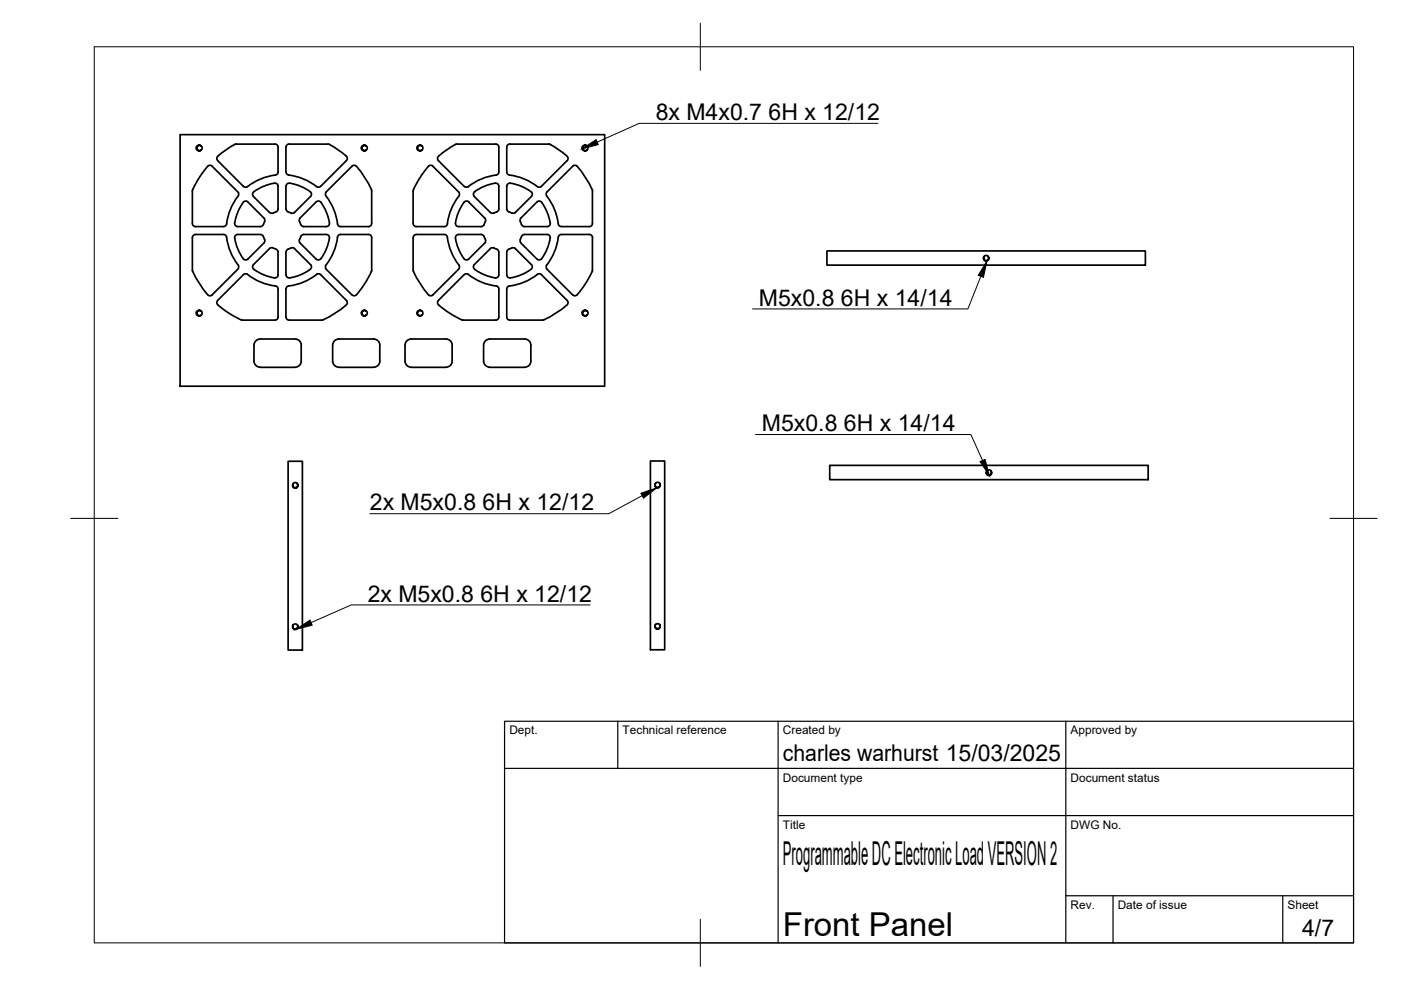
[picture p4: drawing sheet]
<svg xmlns="http://www.w3.org/2000/svg" width="297mm" height="210mm" viewBox="0 0 297 210" stroke-linecap="round" stroke-linejoin="round" font-family="sans-serif">
<!-- layer: Visible -->
<g fill="none" stroke="#000" stroke-width=".36">
<path d="M38.2 28.5h90v53.4h-90zM41.6 31.2l.4-.4 .7 .2-.5-.2-.5 .5 .3 .5 .4 .1 .3-.1-.1 .1h-.6l-.4-.3M41.6 31.2v.4M42.7 30.9l.2 .5-.2 .4M50.1 30.6h8.2M50.1 30.5l-.9 .4a12.9 12.9 0 0 0-3.2 2.5l.2 .7 5.4 5.4a.68 .68 0 0 0 .9 .1 11.9 11.9 0 0 1 5.9-2.5M58.3 30.5a.67 .67 0 0 1 .7 .7M58.9 31.2v5.3M58.9 39.5v4.8M59 39.5l-.1-.4-.3-.2a8 8 0 0 0-5 2v.4l.1 .3 3.4 3.4 .5 .2h.3M59 36.5a.67 .67 0 0 1-.6 .6M61.3 30.6h8.2"/>
<path d="M61.3 30.5a.67 .67 0 0 0-.7 .7v5.3l.4 .5a13 13 0 0 1 6.3 2.7l.7-.2 5.4-5.4M69.5 30.5l.9 .4a12.9 12.9 0 0 1 3.2 2.5l-.2 .7M76.7 31l.4-.2 .5 .1 .1 .1-.3-.2-.4 .1-.2 .6 .3 .4 .6-.1-.4 .2-.5-.2-.2-.2zM77.7 30.9l.2 .5-.2 .4M88.5 31l.5-.2 .4 .1h-.5l-.3 .2-.1 .4 .4 .4 .6-.1-.3 .2-.6-.2-.2-.4zM89.5 30.9l.2 .5-.2 .4M96.9 30.6h8.2M96.9 30.5l-.9 .4a12.9 12.9 0 0 0-3.2 2.5l.2 .7 5.4 5.4a.71 .71 0 0 0 .9 .1M105.1 30.5a.67 .67 0 0 1 .7 .7v5.3a.67 .67 0 0 1-.6 .6 11.9 11.9 0 0 0-5.9 2.5M108.1 30.6h8.2M108.1 30.5a.67 .67 0 0 0-.7 .7v5.3a.67 .67 0 0 0 .6 .6 12.6 12.6 0 0 1 6.1 2.6l.7-.2 5.4-5.4M116.3 30.5l.9 .4a12.9 12.9 0 0 1 3.2 2.5l-.2 .7"/>
<path d="M123.5 31l.5-.2 .4 .1 .1 .1-.3-.2-.4 .1-.3 .6 .4 .4 .6-.1-.3 .2-.6-.2-.2-.4zM124.5 30.9l.2 .5-.2 .4M40.8 50.4v6.9a16.3 16.3 0 0 0 3.5 5.4l.7-.2M48 50.3a.67 .67 0 0 0-.6-.6h-5.9a.67 .67 0 0 0-.7 .7M48 50.3a12.3 12.3 0 0 0 2.6 6.1l-.2 .7M50.4 40.7l-5.4-5.5-.7-.1a16.3 16.3 0 0 0-3.5 5.4v6.9a.67 .67 0 0 0 .7 .6h5.9a.67 .67 0 0 0 .6-.5M50.4 57.1l-5.4 5.4M50.4 40.7a.67 .67 0 0 1 .1 .9 11.8 11.8 0 0 0-2.5 5.9M51.6 42.9l.4-.3 .6 .2 3.3 3.4M51.6 42.9a8.9 8.9 0 0 0-1.8 4.7l.2 .3 .4 .1h4.8M53.7 56.1l-.1 .5 .2 .5M53.8 57.1l1.8 1 2.6 .8"/>
<path d="M55.2 49.7h-4.8l-.4 .1-.2 .3a8.1 8.1 0 0 0 2.1 5h.3l.4-.2 3.3-3.4M55.2 49.7l.3 .1 .3 .4M55.9 50.2l.1 .4a.76 .76 0 0 1 0 .9M56 46.2l.1 .2v.6M56.1 47l-.2 .4a.76 .76 0 0 1-.7 .6M57.1 52.7l-3.4 3.4M57.9 52.6h-.5l-.3 .1M57.9 52.6l.4 .2a.76 .76 0 0 1 .7 .7M58.5 44.9l-.6 .3M58.9 53.5v4.8M59 58.3l-.3 .5-.5 .1M59 44.3l-.2 .5-.3 .1"/>
<path d="M60.6 44.3v-4.8l.1-.4 .3-.2a7.9 7.9 0 0 1 5 2v.4l-.2 .3-3.4 3.4a1.34 1.34 0 0 1-1.3-.1M60.6 44.3l.3 .5 .2 .1M62.4 52.7l3.4 3.4M62.5 52.7a1.45 1.45 0 0 0-1.6 .3l-.3 .5v4.8l.3 .5 .5 .1M63.8 50.2l-.2 .4a.74 .74 0 0 0 0 .9l3.4 3.4 .5 .2 .5-.3M63.8 50.2l.1-.3 .5-.2h4.8l.3 .1 .3 .3a8.1 8.1 0 0 1-1.8 4.7M65.8 57.1l-2.4 1.3-2 .5M65.8 56.1l.2 .5-.2 .5M68 42.9l-.5-.3-.5 .2-3.4 3.4-.2 .5 .1 .3M68 42.9a8.6 8.6 0 0 1 1.8 4.7l-.3 .3-.3 .1h-4.8a1.35 1.35 0 0 1-.9-1M69.2 57.1l5.4 5.4M69.2 40.7a.67 .67 0 0 0-.1 .9 12.2 12.2 0 0 1 2.5 6.1l.6 .3h5.9a.67 .67 0 0 0 .7-.6v-6.9a15.7 15.7 0 0 0-3.5-5.4l-.7 .1-5.4 5.5"/>
<path d="M78.8 50.4a.67 .67 0 0 0-.7-.7h-5.9a.67 .67 0 0 0-.7 .6 12.1 12.1 0 0 1-2.5 6.1l.2 .7M78.8 50.4v6.9a15.8 15.8 0 0 1-3.5 5.4l-.7-.2M87.6 40.5v6.9M87.6 50.4v6.9M87.6 47.4a.67 .67 0 0 0 .7 .6h5.9a.67 .67 0 0 0 .7-.5M87.6 57.3a15.8 15.8 0 0 0 3.5 5.4l.7-.2M87.6 40.5a15.8 15.8 0 0 1 3.5-5.4l.7 .1 5.4 5.5M94.8 50.3a12.3 12.3 0 0 0 2.6 6.1l-.2 .7M94.9 50.3a.67 .67 0 0 0-.7-.6h-5.9a.67 .67 0 0 0-.7 .7M97.2 40.7a.67 .67 0 0 1 .1 .9 11.8 11.8 0 0 0-2.5 5.9M97.2 57.1l-5.4 5.4M98.4 42.9a8.6 8.6 0 0 0-1.8 4.7l.3 .3 .3 .1h4.8"/>
<path d="M98.4 42.9l.5-.3 .5 .2 3.4 3.4 .1 .2v.6M99.3 58.2a12.2 12.2 0 0 0 6.1 2.5l.4 .6v5.9a.67 .67 0 0 1-.7 .7l-7.2-.1M99.3 58.2a.67 .67 0 0 0-.9 0l-5.4 5.5M100.6 56.1l-.2 .5 .2 .5M100.6 57.1l1.8 1 2.6 .8M102 49.7h-4.8l-.3 .1-.3 .3a7.8 7.8 0 0 0 2.1 5h.4l.3-.2 3.4-3.4a1.25 1.25 0 0 0-.1-1.3M102 49.7l.3 .1 .3 .4M102.9 47l-.2 .4a.76 .76 0 0 1-.7 .6M103.9 52.7l-3.3 3.4M104 52.7a1.45 1.45 0 0 1 1.6 .3l.2 .5v4.8l-.3 .5-.5 .1M105.8 44.3v-4.8l-.1-.4-.3-.2a7.9 7.9 0 0 0-5 2v.4l.2 .3 3.3 3.4a1.37 1.37 0 0 0 1.4-.1M105.8 44.3l-.2 .5-.3 .1"/>
<path d="M107.4 44.3l.3 .5 .2 .1M107.9 44.9l.4 .2a.79 .79 0 0 0 1-.1M109.3 52.7l3.3 3.4M109.3 52.7a1.42 1.42 0 0 0-1.9 .8v4.8l.3 .5 .5 .1M110.3 47l.2 .4a.76 .76 0 0 0 .7 .6h4.8M112.6 57.1l-2.4 1.3-2 .5M112.6 41.7l-3.3 3.3M112.7 56.1l.2 .5-.3 .5M112.7 41.6l.1-.3v-.4a8 8 0 0 0-5-2l-.3 .2-.1 .4v4.8M114.8 42.9a8.9 8.9 0 0 1 1.8 4.7l-.2 .3-.4 .1M114.9 42.9l-.5-.3-.6 .2-3.4 3.4-.1 .5v.3M116 40.7l5.4-5.5 .7-.1a15.7 15.7 0 0 1 3.5 5.4v6.9a.67 .67 0 0 1-.6 .6h-6"/>
<path d="M116 57.1l5.4 5.4M116 40.7a.67 .67 0 0 0-.1 .9 12.6 12.6 0 0 1 2.5 6.1l.6 .3M116 49.7h-4.8l-.5 .2-.1 .3M116 49.7l.4 .1 .2 .3a8.1 8.1 0 0 1-2 5h-.4l-.4-.2-3.4-3.4a1.37 1.37 0 0 1 .2-1.3M119 49.7h6a.67 .67 0 0 1 .6 .7M119 49.7a.67 .67 0 0 0-.6 .6 12.4 12.4 0 0 1-2.6 6.1l.2 .7M125.6 50.4v6.9a16.3 16.3 0 0 1-3.5 5.4l-.7-.2M175.3 53.2h67.5v3h-67.5zM208.9 55.3h.4l.2-.2 .2-.4-.2-.3 .1 .5-.4 .3-.5-.1-.1-.3 .1-.4-.1 .1-.1 .4 .4 .4M209.5 54.4l-.4-.2-.4 .2M41.6 66.2l.4-.4 .6 .1 .1 .1-.5-.2-.3 .2-.2 .5 .4 .4 .6-.1-.6 .2-.5-.4M41.6 66.2v.4"/>
<path d="M42.7 66l.2 .4-.2 .4M46.2 63.7l-.2 .7a16.7 16.7 0 0 0 5.1 3.4M54.1 72.4l.7-.5h.4h7.3a1.34 1.34 0 0 1 1.4 1.3v3.3a1.36 1.36 0 0 1-1.4 1.4h-7.3a1.34 1.34 0 0 1-1.4-1.3v-3.4zM58.4 60.6a.67 .67 0 0 1 .6 .7M58.4 60.6a12.3 12.3 0 0 1-6.1-2.5l-.7 .1-5.4 5.5M58.9 61.3v5.9M59 67.2a.67 .67 0 0 1-.7 .7l-7.2-.1M68.5 67.8l-7.2 .1M70.8 72.4l.6-.5h.5h7.3a1.3 1.3 0 0 1 1.3 1.3v3.3a1.36 1.36 0 0 1-1.3 1.4h-7.3a1.34 1.34 0 0 1-1.4-1.4v-3.3zM73.4 63.7l-5.4-5.5a.62 .62 0 0 0-.9 0 12.2 12.2 0 0 1-6.1 2.5l-.4 .6v5.9a.71 .71 0 0 0 .7 .7M73.4 63.7l.2 .7a16.7 16.7 0 0 1-5.1 3.4M76.8 66l.4-.2 .4 .1 .1 .1-.4-.2-.3 .1-.2 .6 .3 .4 .6-.1-.6 .2-.3-.2-.2-.4z"/>
<path d="M77.7 66l.2 .4-.2 .4M88.6 65.9l.4-.1 .4 .1-.5-.1-.4 .5 .3 .5 .6 .1-.5 .1-.4-.3-.1-.5zM89.5 66l.2 .4-.2 .4M93 63.7l-.2 .7a16.7 16.7 0 0 0 5.1 3.4M94.5 71.9h-7.3a1.34 1.34 0 0 0-1.3 1.3v3.4a1.33 1.33 0 0 0 1.3 1.3h7.3M94.5 71.9a1.34 1.34 0 0 1 1.4 1.3v3.4a1.29 1.29 0 0 1-1.4 1.3M112.5 73.2v3.4M112.6 73.2a1.33 1.33 0 0 0-1.4-1.3h-7.3a1.34 1.34 0 0 0-1.4 1.3v3.3a1.33 1.33 0 0 0 1.4 1.4h7.3a1.38 1.38 0 0 0 1.4-1.4M115.3 67.8l-7.2 .1M120.2 63.7l-5.4-5.5a.64 .64 0 0 0-.9 0 12.2 12.2 0 0 1-6.1 2.5l-.4 .6v5.9a.67 .67 0 0 0 .7 .7M120.2 63.7l.2 .7a16.7 16.7 0 0 1-5.1 3.4M123.5 66l.5-.2 .4 .1h-.5l-.3 .2-.1 .4 .5 .4 .5-.1-.3 .2-.5-.1-.3-.3z"/>
<path d="M124.5 66l.2 .4-.2 .4M61.1 97.8h3v40h-3zM137.9 97.7h3v40.1h-3zM175.9 98.7h67.5v3h-67.5zM209.3 99.8l.4-.2 .4 .2M62.1 102.6v.6l.6 .2 .4-.3-.1-.6 .2 .4-.2 .4-.4 .2-.4-.2-.2-.4zM63 102.5l-.4-.2-.4 .2M139 102.5v.6l.5 .2 .4-.3-.1-.5 .2 .4-.2 .4-.4 .1-.4-.1-.2-.4zM139.8 102.4l-.4-.2-.4 .2M209.5 100.8l-.4-.4 .2-.6-.1 .5 .3 .4 .6-.2 .1-.4-.1-.3 .1 .2v.4l-.4 .4M209.5 100.8h.4M62.2 132.5l-.1 .6 .5 .3 .5-.4-.1-.5 .2 .4-.3 .5h-.5l-.2-.1-.2-.4z"/>
<path d="M63 132.5l-.4-.2-.4 .2M139 132.4v.6l.4 .3 .5-.4-.1-.5 .2 .4-.3 .5-.5 .1-.2-.2-.2-.4zM139.8 132.4l-.4-.2-.4 .2"/>
</g>
<!-- layer: BORDER -->
<path d="M20 9.9h267v190h-267zM148.5 4.9v10M15 109.9h10M282 109.9h10M148.5 194.9v10" fill="none" stroke="#000" stroke-width=".21"/>
<!-- layer: TITLEBLOCK -->
<path d="M107 152.9h180v47h-180zM131 152.9v10M165 152.9v47M226 152.9v47M107 162.9h180M165 172.9h122M226 189.9h61M236 189.9v10M272 189.9v10" fill="none" stroke="#000" stroke-width=".25"/>
<!-- layer: Hole Notes -->
<path d="M123.4 31.6l3-2 .5 1.1zM209.3 55.3l-.8 3.5-1.1-.4zM207.8 97.9l1.1-.5 .9 3.4zM135.9 104.6l3.4-1.2-2.9 2.2zM62.8 133.4l2.9-1.9 .5 1.1z" fill="#000" stroke="#000" stroke-width=".21"/>
<path d="M186.1 26.2h-50.6l-8.9 3.9M208 58.6l-2.8 6.9h-45.6M160.2 92.1h45.6l2.5 5.5M136.2 105.1l-7.1 3.8h-50.7M125.1 128.3h-50.6l-8.5 3.7" fill="none" stroke="#000" stroke-width=".21"/>
<g font-size="7">
<text x="166" y="183.4">Programmable DC Electronic Load VERSION 2</text>
<text x="166" y="198.4">Front Panel</text>
</g>
<g font-size="4.9">
<text x="139" y="25.5">8x M4x0.7</text>
<text x="162.9" y="25.5">6H x 12/12</text>
<text x="160.9" y="64.8">M5x0.8</text>
<text x="178.3" y="64.8">6H x 14/14</text>
<text x="161.5" y="91.4">M5x0.8</text>
<text x="178.9" y="91.4">6H x 14/14</text>
<text x="78.4" y="108.2">2x M5x0.8</text>
<text x="102.3" y="108.2">6H x 12/12</text>
<text x="78" y="127.6">2x M5x0.8</text>
<text x="101.9" y="127.6">6H x 12/12</text>
<text x="166" y="161.4">charles warhurst 15/03/2025</text>
<text x="276.1" y="198.6">4/7</text>
</g>
<g font-size="2.5">
<text x="108" y="155.7">Dept.</text>
<text x="132" y="155.7">Technical reference</text>
<text x="166" y="155.7">Created by</text>
<text x="227" y="155.7">Approved by</text>
<text x="166" y="165.7">Document type</text>
<text x="227" y="165.7">Document status</text>
<text x="166" y="175.7">Title</text>
<text x="227" y="175.7">DWG No.</text>
<text x="227" y="192.7">Rev.</text>
<text x="237" y="192.7">Date of issue</text>
<text x="273" y="192.7">Sheet</text>
</g>
</svg>
